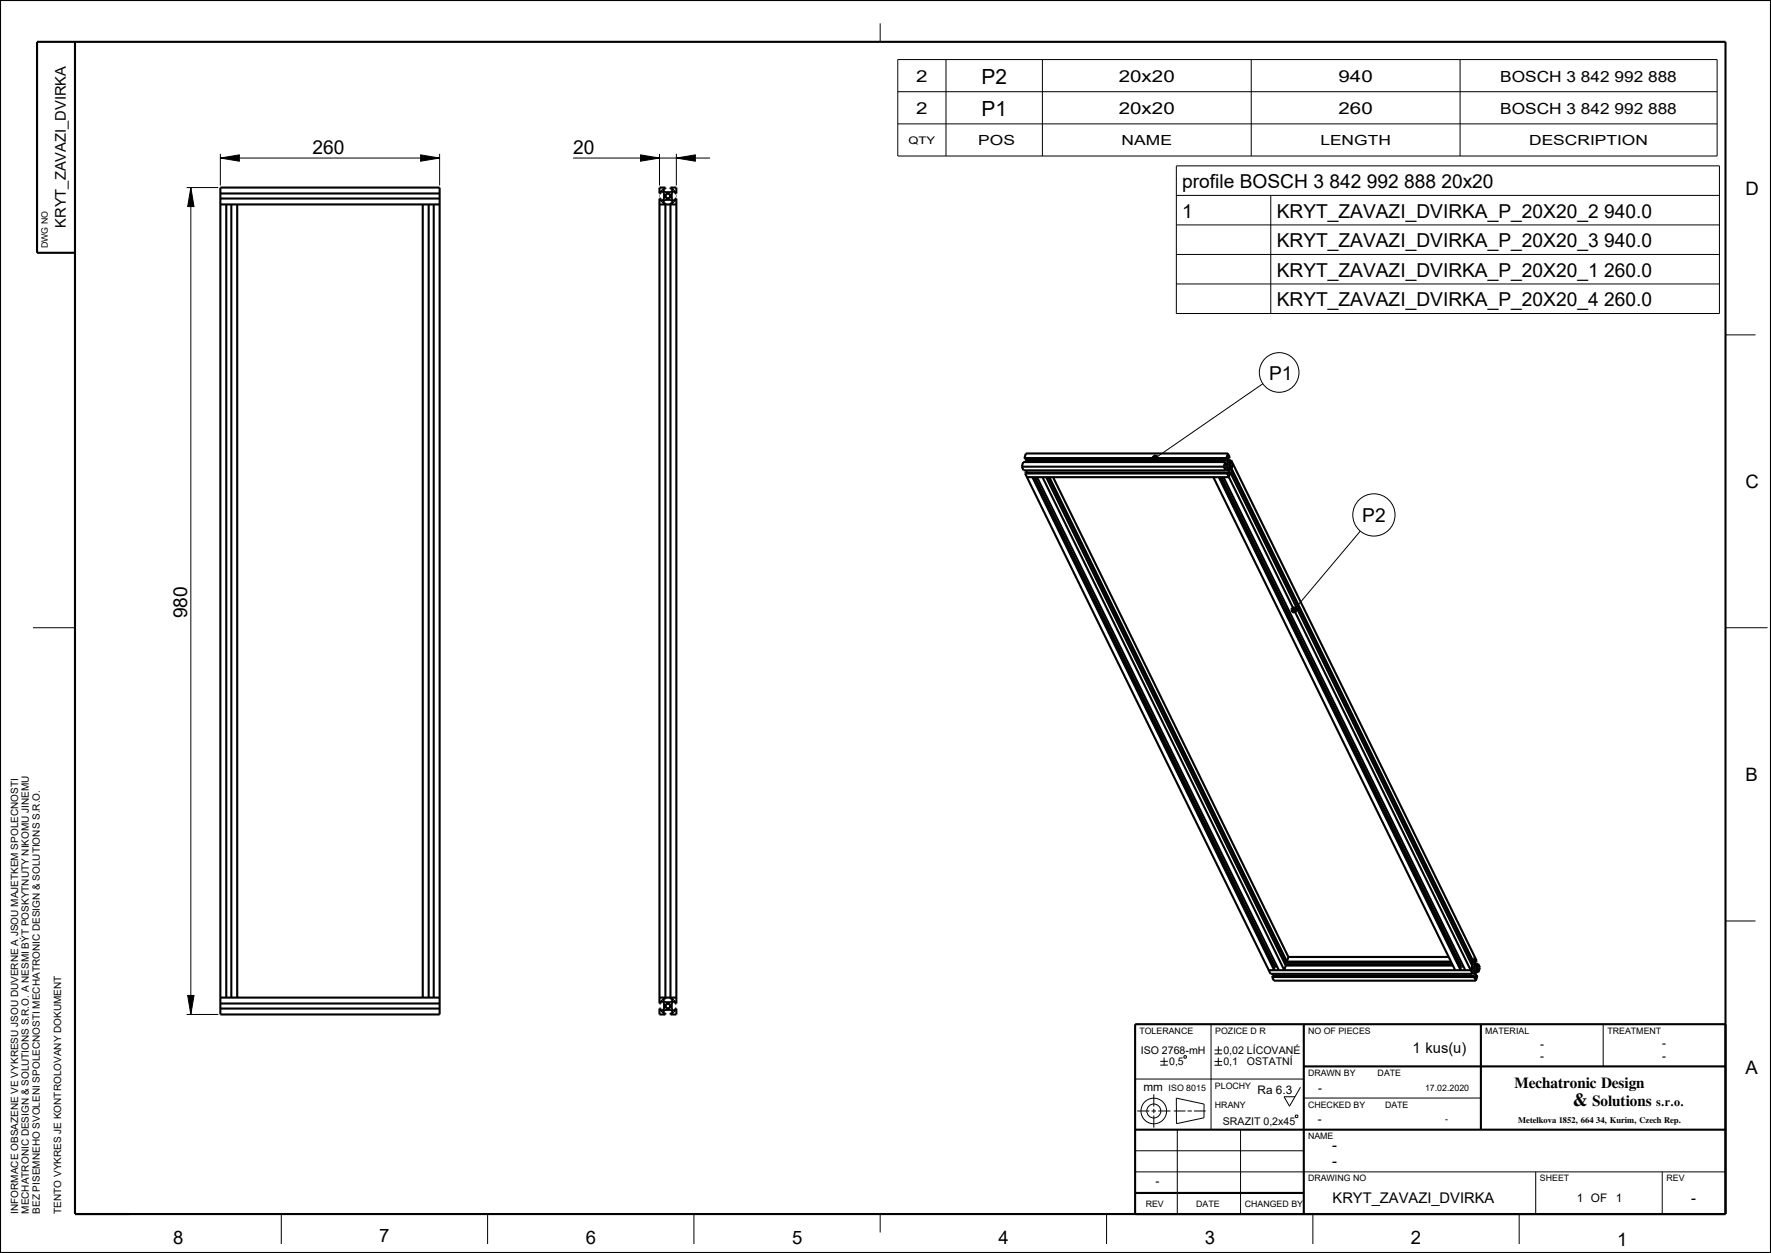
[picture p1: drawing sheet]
<svg xmlns="http://www.w3.org/2000/svg" width="420mm" height="297mm" viewBox="0 0 420 297" stroke-linecap="round" stroke-linejoin="round" font-family="sans-serif">
<g fill="none" stroke="#000" stroke-width=".24">
<path d="M208.7 5.5v4.4M212.9 14.1h194.3v22.9h-194.3zM224.3 14.1v22.9M247.2 14.1v22.9M296.7 14.1v22.9M346.3 14.1v22.9M52.3 37.5l4.5-.8v1.5zM52.3 36.5v7.5M52.3 37.5h52M99.8 36.7l4.5 .8-4.5 .7zM104.3 36.5v7.5M135.9 37.5h32.5"/>
<path d="M151.9 36.7l4.5 .8-4.5 .7zM156.4 36.5v7.5M160.4 37.5l4.5-.8v1.5zM160.4 36.5v7.5M212.9 29.4h194.3M212.9 21.7h194.3M279 39.3h128.8v35h-128.8zM44.3 44.5h7.5M45.3 44.5l.7 4.5h-1.5zM45.3 44.5v196M156.4 46.4v.2M160.4 46.4v.2"/>
<path d="M279 46.3h128.8M279 53.3h128.8M301.4 46.3v28M279 60.3h128.8M279 67.3h128.8M409.2 79.4h7.1M299.5 91l-24.9 17.2M273.3 108.3l.5-.5 .6 .2 .3 .6-.3 .6-.6 .1-.5-.4zM322.6 125.9l-15.2 18.1M7.8 148.8h10M306.2 144.2l.5-.4 .6 .2 .3 .6-.3 .5-.6 .2-.5-.4zM409.2 148.8h10"/>
<path d="M409.2 218.3h7.1M44.5 236h1.5l-.7 4.5zM44.3 240.5h7.5M269.2 255.8h40M273.6 259.4v2.9M275.2 251.6h1.8M275.2 252.5h1.8M276.1 250.7v1.8M280.8 250.4l.4-.2 .2 .5-.5 .1zM287.2 242.8v25M288 248.9h1.8M288 249.8h1.8"/>
<path d="M288 251.6h1.8M288 252.5h1.8M288.9 248v1.8M288.9 250.7v1.8M308.4 257.7l-2.6 4.5-1.3-2.2h2.6M380.2 242.8v10M269.2 277.8h140M269.2 272.8h40M269.7 263.3h2.9M273.1 263.3h1.1M273.6 262.8v1.1M273.6 264.4v2.9"/>
<path d="M274.7 263.3h2.9M278.4 263.3h2.7M279 260.3l6.6 1.4-.1 3.3-6.5 1.3zM279.2 267.8v20M281.6 263.3h1.1M283.2 263.3h2.7M294.2 267.8v20M307.2 264.5l.4-.2 .2 .5-.5 .1zM309.2 260.3h42M364.2 277.8v10M394.2 277.8v10M66.7 287.8v7.1"/>
<path d="M115.6 287.8v7.1M164.6 287.8v7.1M208.7 287.8v4.3M262.4 287.8v7.1M311.4 287.8v7.1M360.3 287.8v7.1"/>
<circle cx="303.4" cy="88.3" r="4.7"/>
<circle cx="325.8" cy="122.1" r="5"/>
<circle cx="273.6" cy="263.3" r="3"/>
<circle cx="273.6" cy="263.3" r="1.66"/>
</g>
<path d="M52.3 37.5l4.5-.8v1.5zM99.8 36.7l4.5 .8-4.5 .7zM151.9 36.7l4.5 .8-4.5 .7zM160.4 37.5l4.5-.8v1.5zM45.3 44.5l.7 4.5h-1.5zM273.3 108.3l.5-.5 .6 .2 .3 .6-.3 .6-.6 .1-.5-.4zM306.2 144.2l.5-.4 .6 .2 .3 .6-.3 .5-.6 .2-.5-.4zM44.5 236h1.5l-.7 4.5z" fill="#000"/>
<g fill="none" stroke="#000" stroke-width=".5">
<path d="M0 0h420v297h-420zM17.8 9.9v277.9h391.4v-277.9h-400.4v50h9M52.3 44.5h52v196h-52zM52.3 48.5h52M52.3 47.1h52M52.3 45.9h52M53.7 48.5v188M54.9 48.5v188M56.3 48.5v188M100.3 48.5v188M101.7 48.5v188M102.9 48.5v188"/>
<path d="M156.4 44.5h1.4v.3h-.6v.2l.5 .6h1.4l.5-.6v-.2h-.6v-.3h1.4v1.4h-.3v-.6h-.3l-.5 .5v1.3l.5 .6h.3v-.6h.3v190.8h-.3v-.6h-.3l-.5 .5v1.3l.5 .6h.3v-.6h.3v1.4h-1.4v-.3h.6v-.3l-.5-.5h-1.4l-.5 .5v.3h.6v.3h-1.4v-1.4h.3v.6h.3l.5-.6v-1.3l-.5-.5h-.3v.6h-.3v-190.8h.3v.6h.3l.5-.6v-1.3l-.5-.5h-.3v.6h-.3zM156.4 48.5h4M157.2 47.9l.5-.5h1.4l.5 .5v.3h-.6v188.6h.6v.2l-.5 .6h-1.4l-.5-.6v-.2h.6v-188.6h-.6zM242.3 110.6l.5 .9h47.8M242.3 110.6h47.9M243 108.6v.2h47.9M243 108.6h47.8M243.1 112.2l58.2 118.6h47.9M243.1 112.2h47.9M243.3 108.8v.4M243.3 109.2l-.1 .3M243.3 109.2h47.9"/>
<path d="M243.4 111.5v.5M244.8 113.1l57.4 116.9 .1-.3-57.3-116.6M245.4 113.1l57 116M245.9 113.1l57.4 116.9M247.2 113.1l57.4 116.9 .3-1.1M248.1 113.1l56.8 115.8M248.6 113.1l56.3 114.8M248.9 113.1l56.3 114.8 .3-1.1M249.7 113.1l55.8 113.7M287.8 113.1l57.3 116.9M289 113.1l57.4 116.9 .1-.3-57.3-116.6M289.7 113.1l56.9 116"/>
<path d="M290.2 113.1l57.3 116.9M290.2 110.6l.4 .9M290.6 110.3h.3M290.6 109.5h-47.9l-.4 1.1M290.6 109.5l-.1 .7 .1 .2 .3-.1M290.6 109.5l-.4 1.1M290.7 111.4h.6M290.8 108.6l.1 .2M291 112.2l58.2 118.6M291 108.5h.2M291.1 112h-47.9l-.1 .2M291.1 112l-.1 .2"/>
<path d="M291.1 112l.2 .4v-.3M291.2 112.1h.1M291.2 108.5l-.1-.2-.2 .5M291.2 108.5v.7M291.2 107.5h-47.9l-.3 1.1M291.2 107.5l-.4 1.1M291.2 107.5l.4 .9-.1 .2M291.2 109.2l-.3 1.1M291.2 109.8h.2l.1 .4-.2 .6-.2-.4zM291.3 108.6h.2M291.3 111.4l-.4-.8-.3 .1-.1 .2 .1 .6M291.3 111.4v.7"/>
<path d="M291.3 109.1h.7M291.4 109.3h.5M291.4 111.7l.3 .1M291.5 108.6l-.1-.4-.1 1 .4 .8 .3-.1M291.6 110.9h.4M291.6 109.7h.5M291.7 111.8l57.5 117.3-.1 .4 .1 .2 .2-.1M291.7 109.9h.3M291.7 110.4h.4M291.8 112l-.4 1.1h-47.9M291.8 111.1l57.3 116.8M291.9 109.3l.2 .4"/>
<path d="M292 110.9l57.5 117.2M292 109.1l-.1 .2M292 109.1l58.2 118.6-.1 .2M292.1 109.7l-.1 .2M292.1 110.4l-.1-.2-.2 .1-.4 1.1 .1 .9 .2-.5M292.1 110.4l-.1 .5M292.4 110l-.3 1.1h-.6M52.3 239.1h52M52.3 237.9h52M52.3 236.5h52M156.4 236.5h4M301.7 231.6l.4 .9h47.9"/>
<path d="M301.7 231.6h47.9M302 230.8v.5M302.4 229.1h.5M302.4 229.1l-.3 .2M304.5 227.9h39.6M304.5 228.1h39.7M304.7 227.5l-.3 .3M304.8 228.5h39.6M304.9 228.9h39.7M305.5 226.8h38.1M346.6 229.1h.5M346.6 229.1l-.3 .2"/>
<path d="M348.8 228.1h.7M348.9 227.5l-.3 .3M349 228.5h.8M349.1 229.6h.3M349.1 228.9l-.3 1.1h-47.9M349.2 230.8h.7M349.6 231.6l.4 .9M349.6 227.8h.1M349.7 231.3h-47.9l-.1 .3M349.7 231.3l.1 .4 .1-.2M349.7 231.3l-.1 .3M349.7 231.5h.2"/>
<path d="M349.7 227.8v-.2l-.2 .5M349.7 227.8l.1 .7M349.8 226.8l-.4 1.1h-.7M349.8 228.5l-.4 1.1M349.8 229.1l.2 .1 .1 .4-.2 .6-.2-.5zM349.9 227.9h.2M349.9 230.8l-.4-.9-.3 .1-.1 .2 .1 .6M349.9 230.8v.7M349.9 228.4h.6M350 228.7h.5M350 231.2h.3M350.1 230.4h.5"/>
<path d="M350.1 227.9l-.2-.3v.9l.4 .9 .3-.1M350.1 230.2h.4M350.2 229.1h.5M350.3 231.2v.2l-.3 1.1M350.3 229.3h.3M350.3 229.8h.4M350.5 228.7l.2 .4M350.5 230.2l.1 .2M350.5 228.4l.5 .9-.4 1.1M350.5 228.4v.3M350.7 229.1l-.1 .2M350.7 229.8l-.1-.2-.3 .1-.3 1 .1 .9 .2-.4"/>
<path d="M350.7 229.8l-.2 .4M309.2 252.8h100M309.2 242.8v45M351.2 242.8v25M409.2 242.8h-140v45M269.2 267.8h140M269.2 282.8h40"/>
<circle cx="158.4" cy="46.5" r=".55"/>
<circle cx="158.4" cy="238.5" r=".55"/>
</g>
<g font-size="5">
<text x="232.7" y="19.8">P2</text>
<text x="232.7" y="27.5">P1</text>
</g>
<g font-size="4.6">
<text x="74.1" y="36.6">260</text>
<text x="135.9" y="36.6">20</text>
<text x="280.4" y="44.6">profile BOSCH 3 842 992 888 20x20</text>
<text x="280.4" y="51.6">1</text>
<text x="302.8" y="51.6">KRYT_ZAVAZI_DVIRKA_P_20X20_2 940.0</text>
<text x="302.8" y="58.6">KRYT_ZAVAZI_DVIRKA_P_20X20_3 940.0</text>
<text x="302.8" y="65.6">KRYT_ZAVAZI_DVIRKA_P_20X20_1 260.0</text>
<text x="302.8" y="72.6">KRYT_ZAVAZI_DVIRKA_P_20X20_4 260.0</text>
<text x="301" y="90">P1</text>
<text x="323.1" y="123.8">P2</text>
<text x="44.4" y="146.6" transform="rotate(-90 44.4 146.6)">980</text>
</g>
<g font-size="4.4">
<text x="413.9" y="46.2">D</text>
<text x="413.9" y="115.7">C</text>
<text x="413.9" y="185.1">B</text>
<text x="413.9" y="254.6">A</text>
<text x="41" y="294.9">8</text>
<text x="89.9" y="294.4">7</text>
<text x="138.9" y="294.9">6</text>
<text x="187.8" y="294.9">5</text>
<text x="236.8" y="294.9">4</text>
<text x="285.7" y="294.9">3</text>
<text x="334.6" y="294.9">2</text>
<text x="383.6" y="295.4">1</text>
</g>
<text font-size="4.3" x="373" y="262.3">&amp;</text>
<g font-size="3.9">
<text x="217.3" y="19.4">2</text>
<text x="265.3" y="19.4">20x20</text>
<text x="317.4" y="19.4">940</text>
<text x="217.3" y="27.1">2</text>
<text x="265.3" y="27.1">20x20</text>
<text x="317.4" y="27.1">260</text>
</g>
<g font-size="3.6">
<text x="355.8" y="19.3">BOSCH 3 842 992 888</text>
<text x="355.8" y="27">BOSCH 3 842 992 888</text>
<text x="359.2" y="257.9">Mechatronic Design</text>
<text x="377.6" y="262.3">Solutions</text>
</g>
<g font-size="3.5">
<text x="15.6" y="54" transform="rotate(-90 15.6 54)">KRYT_ZAVAZI_DVIRKA</text>
<text x="335" y="249.7">1 kus(u)</text>
<text x="315.9" y="272.6">-</text>
<text x="315.9" y="276.4">-</text>
<text x="316" y="285.2">KRYT_ZAVAZI_DVIRKA</text>
<text x="401.1" y="285.2">-</text>
</g>
<g font-size="3.3">
<text x="232" y="34.4">POS</text>
<text x="266" y="34.4">NAME</text>
<text x="313.1" y="34.4">LENGTH</text>
<text x="362.6" y="34.4">DESCRIPTION</text>
</g>
<text font-size="2.9" x="392.7" y="262.3">s.r.o.</text>
<g font-size="2.8">
<text x="365.2" y="248.3">-</text>
<text x="365.2" y="251.3">-</text>
<text x="394.2" y="248.3">-</text>
<text x="394.2" y="251.3">-</text>
<text x="271.1" y="258.5">mm</text>
<text x="298.2" y="259.2">Ra 6.3</text>
<text x="312.6" y="258.8">-</text>
<text x="312.5" y="266.1">-</text>
<text x="274" y="281">-</text>
<text x="374" y="285">1 OF</text>
<text x="383.2" y="285">1</text>
</g>
<g font-size="2.5">
<text x="215.4" y="34.1">QTY</text>
<text x="270.5" y="249.8">ISO 2768-mH</text>
<text x="290.1" y="249.8">0,02 LÍCOVANÉ</text>
<text x="277.3" y="252.5">0,5</text>
<text x="290.1" y="252.5">0,1</text>
<text x="295.7" y="252.5">OSTATNÍ</text>
<text x="290" y="266.6">SRAZIT 0,2x45</text>
</g>
<g font-size="2.4">
<text x="4.3" y="287.7" transform="rotate(-90 4.3 287.7)">INFORMACE OBSAZENE VE VYKRESU JSOU DUVERNE A JSOU MAJETKEM SPOLECNOSTI</text>
<text x="6.9" y="287.7" transform="rotate(-90 6.9 287.7)">MECHATRONIC DESIGN &amp; SOLUTIONS S.R.O. A NESMI BÝT POSKYTNUTY NIKOMU JINEMU</text>
<text x="9.4" y="287.7" transform="rotate(-90 9.4 287.7)">BEZ PISEMNEHO SVOLENI SPOLECNOSTI MECHATRONIC DESIGN &amp; SOLUTIONS S.R.O.</text>
<text x="14.5" y="287.7" transform="rotate(-90 14.5 287.7)">TENTO VYKRES JE KONTROLOVANY DOKUMENT</text>
</g>
<g font-size="2.1">
<text x="11.3" y="58.9" transform="rotate(-90 11.3 58.9)">DWG NO</text>
<text x="270.2" y="245">TOLERANCE</text>
<text x="288.2" y="245">POZICE D R</text>
<text x="310.2" y="245">NO OF PIECES</text>
<text x="352.2" y="245">MATERIAL</text>
<text x="381.2" y="245">TREATMENT</text>
<text x="310.2" y="255">DRAWN BY</text>
<text x="326.7" y="255">DATE</text>
<text x="277.2" y="258.5">ISO 8015</text>
<text x="288.1" y="258.2">PLOCHY</text>
<text x="288.1" y="262.7">HRANY</text>
<text x="310.2" y="262.5">CHECKED BY</text>
<text x="328.5" y="262.5">DATE</text>
<text x="338" y="258.5">17.02.2020</text>
<text x="342.7" y="265.9">-</text>
<text x="310.2" y="270">NAME</text>
<text x="310.2" y="280">DRAWING NO</text>
<text x="365.2" y="280">SHEET</text>
<text x="395.2" y="280">REV</text>
<text x="271.7" y="286">REV</text>
<text x="283.7" y="286">DATE</text>
<text x="295.2" y="286">CHANGED BY</text>
</g>
<text font-size="2" x="360.1" y="266.1">Metelkova 1852, 664 34, Kurim, Czech Rep.</text>
</svg>
